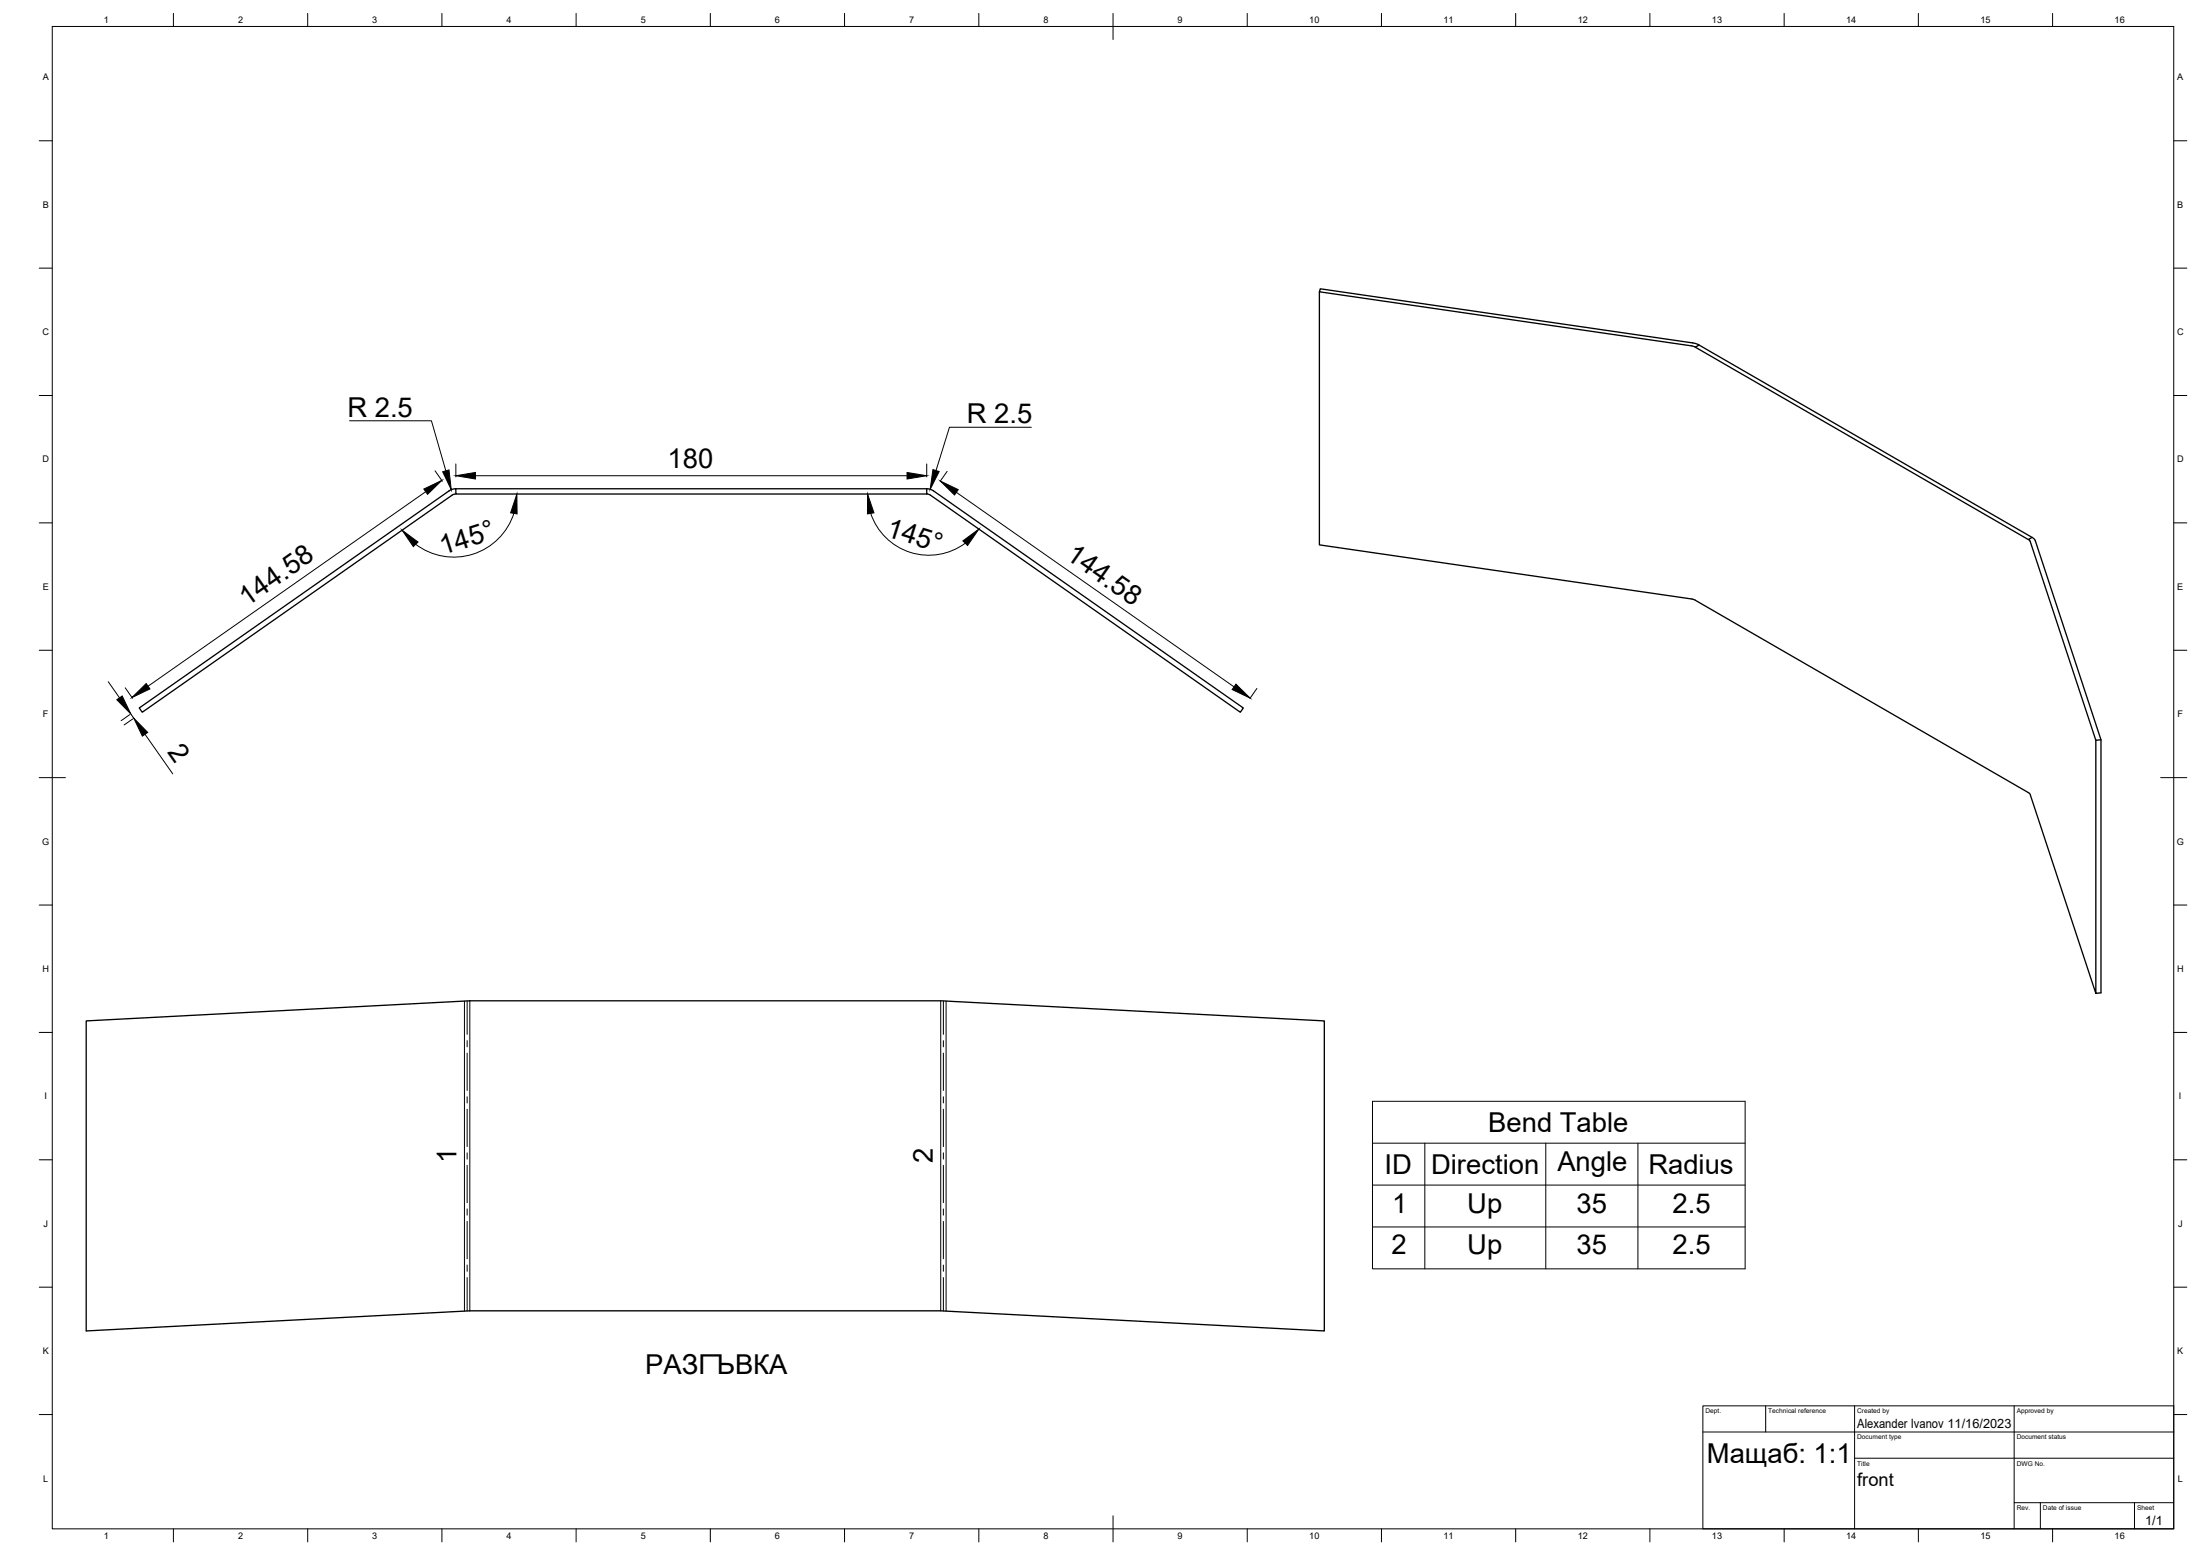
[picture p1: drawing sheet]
<svg xmlns="http://www.w3.org/2000/svg" width="841mm" height="594mm" viewBox="0 0 841 594" stroke-linecap="round" stroke-linejoin="round" font-family="sans-serif">
<!-- layer: Visible -->
<path d="M504.4 111.5v96.7l142.7 20.7 128.3 73.9 .7 .7 25.1 76v-96.7M504.7 110.3l142.6 20.7 2.2 .8-1.4 .8-1.1-.4-142.6-20.7zM648.1 132.6l127.3 73.5M649.5 131.8l127.3 73.5M174.3 188.7l-1.5 .5-118.4 82.9-1.2-1.6 118.5-83 1.2-.6 1.4-.2v2h180M174.3 186.7h180M354.3 186.7l1.3 .2 1.2 .6 118.5 83-1.1 1.6-118.5-82.9-1.4-.5zM775.4 206.1l1.4-.8 1.3 1.3 25.1 76-2 .2-25.1-76zM803.2 282.6v96.7l-2 .2M33 390l146.6-7.7h180l146.7 7.7v118.5l-146.7-7.7h-180l-146.6 7.7z" fill="none" stroke="#000" stroke-width=".51"/>
<!-- layer: Bend Center -->
<g fill="none" stroke="#000" stroke-width=".38">
<path d="M178.6 382.4v12.8M178.6 397.6v2.3M360.6 382.4v12.8M360.6 397.6v2.3M178.6 402.3v14.3M178.6 419v2.4M360.6 402.3v14.3M360.6 419v2.4M178.6 423.8v14.3M360.6 423.8v14.3M178.6 440.4v2.4M178.6 445.2v14.3"/>
<path d="M360.6 440.4v2.4M360.6 445.2v14.3M178.6 461.9v2.3M178.6 466.6v14.3M360.6 461.9v2.3M360.6 466.6v14.3M178.6 483.3v2.4M178.6 488.1v12.7M360.6 483.3v2.4M360.6 488.1v12.7"/>
</g>
<!-- layer: Visible Narrow -->
<path d="M177.5 382.5v118.4M179.6 382.3v118.5M359.6 382.3v118.5M361.7 382.5v118.4" fill="none" stroke="#000" stroke-width=".38"/>
<!-- layer: TITLEBLOCK -->
<path d="M651 537.1h180v47h-180zM675 537.1v10M709 537.1v47M770 537.1v47M651 547.1h180M709 557.1h122M770 574.1h61M780 574.1v10M816 574.1v10" fill="none" stroke="#000" stroke-width=".38"/>
<!-- layer: FD_Dimensions -->
<g fill="none" stroke="#000" stroke-width=".38">
<path d="M166.3 179.9l2.8 3.9M174.3 177.2v5M354.3 177.2v5M162.8 187.8l-106.2 74.4M181.8 181.8h165M196.4 196.1a24.1 24.1 0 0 1-37.5 11.9M332.9 196.1a23.4 23.4 0 0 0 36.1 11.4M362.1 180.1l-2.7 3.7M365.6 188.1l106.2 74.3M41.4 260.4l4.3 6.2M47.9 262.8l2.8 4M49.6 273l-3.3 2.3"/>
<path d="M50 272.7l1.1 1.7M50.7 274.7l-3.2 2.3M480.5 263l-2.6 3.8M55.4 280.5l10.6 15.1"/>
</g>
<path d="M162 186.8l6.9-3.2-5.5 5.3zM174.3 181.8l7.5-1.3v2.5zM197.6 188.7l.1 7.6-2.5-.4zM331.7 188.7l2.4 7.2-2.5 .4zM346.8 180.5l7.5 1.3-7.5 1.2zM359.5 183.8l6.8 3.3-1.4 2zM153.7 202.6l6.1 4.5-1.8 1.7zM368.1 206.6l6.1-4.5-4.3 6.3zM44.7 267.3l2-1.4 3.3 6.8zM50.5 266.5l5.4-5.4 1.4 2.1zM51.1 274.4l5.4 5.4-2.1 1.4zM472.5 261.4l5.4 5.3-6.9-3.3z" fill="#000" stroke="#000" stroke-width=".38"/>
<!-- layer: BORDER -->
<g fill="none" stroke="#000" stroke-width=".38">
<path d="M20 10.1h811v574h-811zM66.3 5.1v5M117.6 5.1v5M168.9 5.1v5M220.2 5.1v5M271.5 5.1v5M322.9 5.1v5M374.2 5.1v5M425.5 5.1v10M476.8 5.1v5M528.1 5.1v5M579.4 5.1v5"/>
<path d="M630.7 5.1v5M682.1 5.1v5M733.4 5.1v5M784.7 5.1v5M15 53.8h5M831 53.8h5M15 102.4h5M831 102.4h5M15 151.1h5M831 151.1h5M15 199.8h5M831 199.8h5"/>
<path d="M15 248.4h5M831 248.4h5M15 297.1h10M826 297.1h10M15 345.8h5M831 345.8h5M15 394.4h5M831 394.4h5M15 443.1h5M831 443.1h5M15 491.8h5M831 491.8h5"/>
<path d="M15 540.4h5M831 540.4h5M425.5 579.1v10M66.3 584.1v5M117.6 584.1v5M168.9 584.1v5M220.2 584.1v5M271.5 584.1v5M322.9 584.1v5M374.2 584.1v5M476.8 584.1v5M528.1 584.1v5"/>
<path d="M579.4 584.1v5M630.7 584.1v5M682.1 584.1v5M733.4 584.1v5M784.7 584.1v5"/>
</g>
<!-- layer: Bend Tables -->
<path d="M524.7 420.7h142.4v64.1h-142.4zM524.7 436.7h142.4M544.7 436.7v48.1M590.9 436.7v48.1M626.2 436.7v48.1M524.7 452.7h142.4M524.7 468.7h142.4" fill="none" stroke="#000" stroke-width=".38"/>
<!-- layer: Leaders -->
<path d="M169.2 180.2l2.4-.7 .9 7.6zM356.6 179.4l2.4 .7-3.4 6.8z" fill="#000" stroke="#000" stroke-width=".38"/>
<path d="M133.6 160.8h31.3l5.5 19.1M394.3 163.2h-31.3l-5.2 16.6" fill="none" stroke="#000" stroke-width=".38"/>
<g font-size="10.5">
<text x="132.8" y="159.3">R 2.5</text>
<text x="369.6" y="161.7">R 2.5</text>
<text x="255.2" y="178.6">180</text>
<text x="338.4" y="204.7" transform="rotate(17 338.4 204.7)">145°</text>
<text x="169.2" y="212.1" transform="rotate(-17 169.2 212.1)">145°</text>
<text x="407.1" y="213.3" transform="rotate(35 407.1 213.3)">144.58</text>
<text x="94.5" y="231.8" transform="rotate(-35 94.5 231.8)">144.58</text>
<text x="63.8" y="287.2" transform="rotate(55 63.8 287.2)">2</text>
<text x="568.9" y="432.4">Bend Table</text>
<text x="174.6" y="444.2" transform="rotate(-90 174.6 444.2)">1</text>
<text x="356.6" y="444.4" transform="rotate(-90 356.6 444.4)">2</text>
<text x="529.2" y="448.5">ID</text>
<text x="547.1" y="448.4">Direction</text>
<text x="595.4" y="447.4">Angle</text>
<text x="630.1" y="448.4">Radius</text>
<text x="532.2" y="463.3">1</text>
<text x="560.9" y="463.2">Up</text>
<text x="602.7" y="463.3">35</text>
<text x="639.4" y="463.3">2.5</text>
<text x="531.9" y="479.3">2</text>
<text x="560.9" y="479.2">Up</text>
<text x="602.7" y="479.3">35</text>
<text x="639.4" y="479.3">2.5</text>
<text x="246.7" y="525.1">РАЗГЪВКА</text>
<text x="652.5" y="559">Мащаб: 1:1</text>
</g>
<text font-size="7" x="710" y="567.6">front</text>
<g font-size="4.9">
<text x="710" y="545.6">Alexander Ivanov 11/16/2023</text>
<text x="820.1" y="582.7">1/1</text>
</g>
<g font-size="3.5">
<text x="39.7" y="8.9">1</text>
<text x="91" y="8.9">2</text>
<text x="142.3" y="8.8">3</text>
<text x="193.6" y="8.9">4</text>
<text x="244.9" y="8.8">5</text>
<text x="296.2" y="8.8">6</text>
<text x="347.6" y="8.8">7</text>
<text x="398.9" y="8.8">8</text>
<text x="450.2" y="8.8">9</text>
<text x="500.5" y="8.8">10</text>
<text x="551.8" y="8.9">11</text>
<text x="603.1" y="8.9">12</text>
<text x="654.5" y="8.8">13</text>
<text x="705.8" y="8.9">14</text>
<text x="757.1" y="8.8">15</text>
<text x="808.4" y="8.8">16</text>
<text x="16.3" y="30.7">A</text>
<text x="832.3" y="30.7">A</text>
<text x="16.3" y="79.3">B</text>
<text x="832.3" y="79.3">B</text>
<text x="16.2" y="128">C</text>
<text x="832.2" y="128">C</text>
<text x="16.2" y="176.7">D</text>
<text x="832.2" y="176.7">D</text>
<text x="16.3" y="225.4">E</text>
<text x="832.3" y="225.4">E</text>
<text x="16.4" y="274">F</text>
<text x="832.4" y="274">F</text>
<text x="16.1" y="322.7">G</text>
<text x="832.1" y="322.7">G</text>
<text x="16.2" y="371.3">H</text>
<text x="832.2" y="371.3">H</text>
<text x="17" y="420">I</text>
<text x="833" y="420">I</text>
<text x="16.6" y="468.7">J</text>
<text x="832.6" y="468.7">J</text>
<text x="16.3" y="517.3">K</text>
<text x="832.3" y="517.3">K</text>
<text x="16.5" y="566">L</text>
<text x="832.5" y="566">L</text>
<text x="39.7" y="587.8">1</text>
<text x="91" y="587.8">2</text>
<text x="142.3" y="587.8">3</text>
<text x="193.6" y="587.8">4</text>
<text x="244.9" y="587.8">5</text>
<text x="296.2" y="587.8">6</text>
<text x="347.6" y="587.8">7</text>
<text x="398.9" y="587.8">8</text>
<text x="450.2" y="587.8">9</text>
<text x="500.5" y="587.8">10</text>
<text x="551.8" y="587.8">11</text>
<text x="603.1" y="587.8">12</text>
<text x="654.5" y="587.8">13</text>
<text x="705.8" y="587.8">14</text>
<text x="757.1" y="587.8">15</text>
<text x="808.4" y="587.8">16</text>
</g>
<g font-size="2.5">
<text x="652" y="539.9">Dept.</text>
<text x="676" y="539.9">Technical reference</text>
<text x="710" y="539.9">Created by</text>
<text x="771" y="539.9">Approved by</text>
<text x="710" y="549.9">Document type</text>
<text x="771" y="549.9">Document status</text>
<text x="710" y="559.9">Title</text>
<text x="771" y="559.9">DWG No.</text>
<text x="771" y="576.9">Rev.</text>
<text x="781" y="576.9">Date of issue</text>
<text x="817" y="576.9">Sheet</text>
</g>
</svg>
